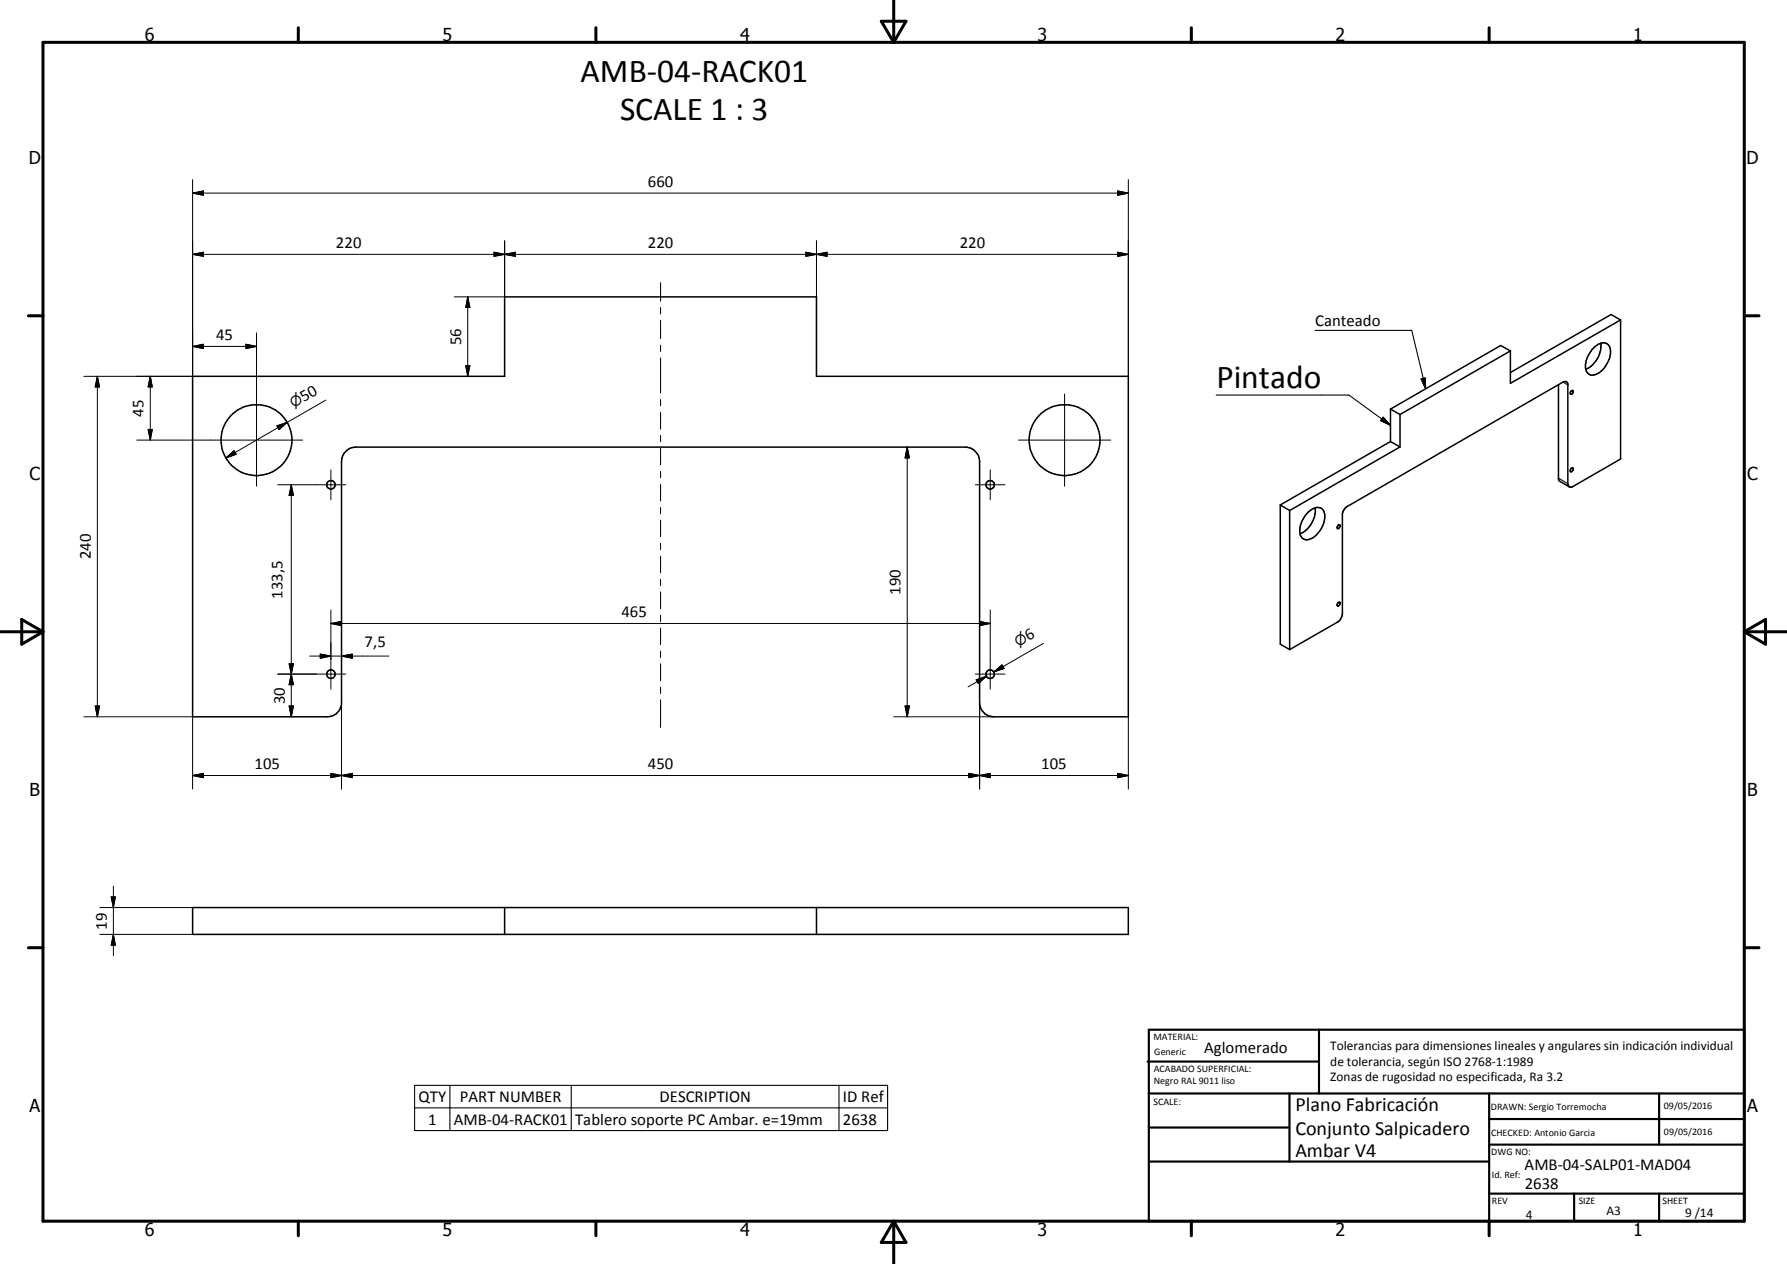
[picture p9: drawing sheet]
<svg xmlns="http://www.w3.org/2000/svg" width="420mm" height="297mm" viewBox="0 0 420 297" stroke-linecap="round" stroke-linejoin="round" font-family="sans-serif">
<g fill="none" stroke="#000" stroke-width=".35">
<path d="M381 75.2l-25.9 14.9v-7.6M381 75.2l-2.2-1.3-23.7 13.6M381 75.2v32.7l-11.2 6.4a.75 .75 0 0 1-.8 .1 .75 .75 0 0 1-.4-.7v-23.4a.67 .67 0 0 0-.4-.7 .67 .67 0 0 0-.7 .2l-50.7 29.2a2.81 2.81 0 0 0-1.2 1.8v23.6l-.1 .5-.8 1.2-11.5 6.6M45.3 88.4h73.3v-18.6h73.4v18.6h73.3v80h-31.7a3.5 3.5 0 0 1-3.3-2.9v-57.1a3.5 3.5 0 0 0-3.3-3.3h-143.4a3.4 3.4 0 0 0-3.3 3.3v57.1a3.5 3.5 0 0 1-3.3 2.9h-31.7zM326.9 96.1l2.3 1.3M326.9 96.1v7.7M329.2 97.4v7.6M355.1 82.5l-2.3-1.3-25.9 14.9M355.1 82.5l-25.9 14.9M366.4 90.4v22.2l.2 .4 2.4 1.4M369.3 91.9l.4-.2 .2 .3-.4 .7-.3-.3zM374.3 82.1a2.96 2.96 0 0 1 3.3-1.4 2.27 2.27 0 0 1 1 2.8 5.5 5.5 0 0 1-4.3 4.7 1.94 1.94 0 0 1-1.5-2.6l.5-1.8z"/>
<path d="M376.3 80.7a6 6 0 0 1-3.5 6.1M301 118.7l2.2 1.3M301 118.7v32.7l2.2 1.3M303.2 120v32.7M309.2 119.4a6.2 6.2 0 0 1-3.5 6.1M326.9 103.8l2.3 1.2M326.9 103.8l-25.9 14.9M329.2 105l-26 15M369.5 110l.2-.1a.57 .57 0 0 1-.4 1l-.1-.3zM307.5 120.4a2.53 2.53 0 0 1 3.5-.7 4.4 4.4 0 0 1-.8 5.2 3.5 3.5 0 0 1-3.6 1.8 2.68 2.68 0 0 1-.8-3.3l.6-1.4zM314.5 123.5l.4-.2a.49 .49 0 0 1 .1 .6 .49 .49 0 0 1-.6 .2zM314.7 141.6l.3-.1 .1 .4-.2 .3-.4 .2-.1-.4z"/>
<path d="M45.3 213.3h220v6.3h-220zM118.6 213.3v6.3M192 213.3v6.3"/>
<circle cx="60.3" cy="103.4" r="8.3"/>
<circle cx="77.8" cy="113.9" r="1"/>
<circle cx="232.8" cy="113.9" r="1.01"/>
<circle cx="250.3" cy="103.4" r="8.3"/>
<circle cx="77.8" cy="158.4" r=".99"/>
<circle cx="232.8" cy="158.4" r="1"/>
</g>
<path d="M309.2 77.6h22.7l3.3 13.8M286 92.8h31.1l9.8 7.1M325.2 98l1.7 1.9-2.3-1.1zM334.1 89l1-.2 .1 2.6zM367.5 89.8l1.1 .7M366.4 112.4l2.2 1.3M97.5 255.1h111.2v10.6h-111.2zM105.8 255.1v10.6M134.3 255.1v10.6M197.3 255.1v10.6M97.5 260.3h111.2" fill="none" stroke="#000" stroke-width=".25"/>
<g fill="none" stroke="#000" stroke-width=".71">
<path d="M10.1 9.9h400v277.1h-400zM70.1 6.5v3.4M140.1 6.5v3.4M207.2 5h5.8l-2.9 4.9zM210.1 0v9.9M280.1 6.5v3.4M350.1 6.5v3.4M6.7 74.2h3.4M410.1 74.2h3.5M.1 148.5h10M5.1 145.6l5 2.9-5 2.9zM410.1 148.5h10"/>
<path d="M410.1 148.5l5-2.9v5.8zM6.7 222.7h3.4M410.1 222.7h3.5M70.1 287v3.4M140.1 287v3.4M210.1 287v10M210.1 287l2.9 5h-5.8zM280.1 287v3.4M350.1 287v3.4"/>
</g>
<g fill="none" stroke="#000" stroke-width=".51">
<path d="M269.8 249.5h40.3M270.1 242h140v45h-140zM270.1 257h140M303.2 257v16M310.1 242v15M350.1 257v30M390.1 257v12M270.1 265h33.1M270.1 273h80M350.1 269h60M350.1 263h60M350.1 280.5h60"/>
<path d="M370.1 280.5v6.5M390.1 280.5v6.5"/>
</g>
<g fill="none" stroke="#000" stroke-width=".24">
<path d="M45.3 45.4l2.5-.5v1zM45.3 59.8l2.5-.5v.9zM45.3 45.4h220M45.3 42.2v46.2h-25.6M45.3 59.8h220M116.2 59.3l2.4 .5-2.4 .4zM118.6 59.8l2.5-.5v.9zM118.6 56.6v13.2h-11.8M189.5 59.3l2.5 .5-2.5 .4zM192 59.8l2.5-.5v.9zM192 56.6v31.8M262.8 44.9l2.5 .5-2.5 .5z"/>
<path d="M262.8 59.3l2.5 .5-2.5 .4zM265.3 42.2v46.2M60.3 78.2v36.1M110 69.8l.5 2.5h-1zM110 69.8v18.6M155.3 66.4v4.4M155.3 72.3v1.5M155.3 75.3v4.3M22.9 88.4l.5 2.5h-1zM22.9 88.4v80M35.3 88.4l.5 2.5h-1zM35.3 88.4v15"/>
<path d="M45.3 81.4l2.5-.5v1zM45.3 81.4h15M57.8 80.9l2.5 .5-2.5 .5zM67.5 99.3l-14.4 8.3M76.6 94l-9.1 5.3M109.5 85.9h1l-.5 2.5zM155.3 81.1v1.5M155.3 84.1v8.3M155.3 93.9v1.5M155.3 96.9v3.9M250.3 92.6v21.7M32.2 103.4h39"/>
<path d="M34.8 100.9h1l-.5 2.5zM53.1 107.6l1.9-1.7 .5 .9zM65.1 100.1l2.4-.8-1.9 1.7zM65.3 113.9h16M68.5 113.9l.5 2.5h-1zM68.5 113.9v54.5M77.8 110.4v7M155.3 102.3v1.5M155.3 105.3v4M155.3 110.8v1.5M155.3 113.8v3.9M155.3 119.3v1.4"/>
<path d="M213.3 105.1l.5 2.5h-1zM213.3 105.1v63.3M229.3 113.9h7M232.8 110.4v7M239.5 103.4h21.6M155.3 122.2v4M155.3 127.7v1.5M155.3 130.7v3.9M155.3 136.1v1.5M155.3 139.1v4M65.3 158.4h16M68 156h1l-.5 2.4z"/>
<path d="M68.5 158.4l.5 2.5h-1zM72.8 154.2h18.6M75.3 153.7l2.5 .5-2.5 .5zM77.8 146.5l2.5-.5v1zM77.8 143.3v18.6M77.8 146.5h155M80.3 154.2l2.5-.5v1zM155.3 144.6v1.5M155.3 147.6v3.9M155.3 153v1.5M155.3 156v4M229.3 158.4h7"/>
<path d="M229.5 159.8l2.4-.9-1.9 1.7zM230.3 146l2.5 .5-2.5 .5zM231.9 158.9l-4.3 2.5M232.8 143.3v18.6M233.7 157.9l1.9-1.6 .5 .8zM235.8 156.7l-2.1 1.2M245.3 151.2l-11.6 6.7M19.7 168.4h25.6v17M22.4 165.9h1l-.5 2.5zM68 165.9h1l-.5 2.5zM80.3 165.1v20.3M155.3 161.5v1.5"/>
<path d="M155.3 164.5v6.4M210.1 168.4h23.5M212.8 165.9h1l-.5 2.5zM230.3 165.1v20.3M265.3 168.4v17M45.3 182.2l2.5-.5v1.1zM45.3 182.2h220M77.8 181.7l2.5 .5-2.5 .6zM80.3 182.2l2.5-.5v1.1zM227.8 181.7l2.5 .5-2.5 .6zM230.3 182.2l2.5-.5v1.1zM262.8 181.7l2.5 .5-2.5 .6z"/>
<path d="M23.5 213.3h21.8M23.5 219.6h21.8M26.2 210.8h.9l-.4 2.5zM26.7 219.6l.4 2.5h-.9zM26.7 208.3v16.3"/>
</g>
<g fill="#000">
<path d="M45.3 45.4l2.5-.5v1zM45.3 59.8l2.5-.5v.9zM118.6 59.8l2.5-.5v.9zM192 59.8l2.5-.5v.9zM262.8 44.9l2.5 .5-2.5 .5zM110 69.8l.5 2.5h-1zM116.2 59.3l2.4 .5-2.4 .4zM189.5 59.3l2.5 .5-2.5 .4zM262.8 59.3l2.5 .5-2.5 .4zM22.9 88.4l.5 2.5h-1zM35.3 88.4l.5 2.5h-1zM45.3 81.4l2.5-.5v1z"/>
<path d="M57.8 80.9l2.5 .5-2.5 .5zM109.5 85.9h1l-.5 2.5zM325.2 98l1.7 1.9-2.3-1.1zM334.1 89l1-.2 .1 2.6zM34.8 100.9h1l-.5 2.5zM53.1 107.6l1.9-1.7 .5 .9zM65.1 100.1l2.4-.8-1.9 1.7zM68.5 113.9l.5 2.5h-1zM213.3 105.1l.5 2.5h-1zM68 156h1l-.5 2.4zM75.3 153.7l2.5 .5-2.5 .5zM77.8 146.5l2.5-.5v1z"/>
<path d="M80.3 154.2l2.5-.5v1zM230.3 146l2.5 .5-2.5 .5zM233.7 157.9l1.9-1.6 .5 .8zM22.4 165.9h1l-.5 2.5zM68 165.9h1l-.5 2.5zM68.5 158.4l.5 2.5h-1zM212.8 165.9h1l-.5 2.5zM229.5 159.8l2.4-.9-1.9 1.7zM45.3 182.2l2.5-.5v1.1zM77.8 181.7l2.5 .5-2.5 .6zM80.3 182.2l2.5-.5v1.1zM227.8 181.7l2.5 .5-2.5 .6z"/>
<path d="M230.3 182.2l2.5-.5v1.1zM262.8 181.7l2.5 .5-2.5 .6zM26.2 210.8h.9l-.4 2.5zM26.7 219.6l.4 2.5h-.9z"/>
</g>
<g font-size="7.9">
<text x="136.5" y="19.2">AMB-04-RACK01</text>
<text x="145.8" y="28.2">SCALE 1 : 3</text>
<text x="286" y="91.3">Pintado</text>
</g>
<g font-size="4.7">
<text x="304.6" y="261.2">Plano Fabricación</text>
<text x="304.6" y="266.6">Conjunto Salpicadero</text>
<text x="304.6" y="272">Ambar V4</text>
</g>
<g font-size="4.2">
<text x="34" y="9.6">6</text>
<text x="104" y="9.6">5</text>
<text x="174" y="9.6">4</text>
<text x="244" y="9.6">3</text>
<text x="314" y="9.6">2</text>
<text x="384" y="9.6">1</text>
<text x="6.8" y="38.7">D</text>
<text x="410.6" y="38.7">D</text>
<text x="7" y="112.9">C</text>
<text x="410.8" y="112.9">C</text>
<text x="7" y="187.1">B</text>
<text x="410.8" y="187.1">B</text>
<text x="7" y="261.4">A</text>
<text x="410.8" y="261.4">A</text>
<text x="34" y="290.4">6</text>
<text x="104" y="290.4">5</text>
<text x="174" y="290.4">4</text>
<text x="244" y="290.4">3</text>
<text x="314" y="290.4">2</text>
<text x="384" y="290.4">1</text>
</g>
<g font-size="3.9">
<text x="152.3" y="43.9">660</text>
<text x="79" y="58.3">220</text>
<text x="152.3" y="58.3">220</text>
<text x="225.7" y="58.3">220</text>
<text x="309.2" y="76.6">Canteado</text>
<text x="50.8" y="79.8">45</text>
<text x="108.4" y="81.1" transform="rotate(-90 108.4 81.1)">56</text>
<text x="71.4" y="94.5" transform="rotate(-30 71.4 94.5)">50</text>
<text x="33.8" y="98" transform="rotate(-90 33.8 98)">45</text>
<text x="21.4" y="131.4" transform="rotate(-90 21.4 131.4)">240</text>
<text x="66.5" y="140.7" transform="rotate(-90 66.5 140.7)">133,5</text>
<text x="211.7" y="139.8" transform="rotate(-90 211.7 139.8)">190</text>
<text x="146.1" y="145">465</text>
<text x="85.7" y="152.1">7,5</text>
<text x="241.8" y="150.7" transform="rotate(-30 241.8 150.7)">6</text>
<text x="67" y="165.4" transform="rotate(-90 67 165.4)">30</text>
<text x="59.8" y="180.7">105</text>
<text x="152.3" y="180.7">450</text>
<text x="244.8" y="180.7">105</text>
<text x="25.1" y="218.4" transform="rotate(-90 25.1 218.4)">19</text>
<text x="283.2" y="247.6">Aglomerado</text>
<text x="98.4" y="259">QTY</text>
<text x="108.1" y="259">PART NUMBER</text>
<text x="155.1" y="259">DESCRIPTION</text>
<text x="198.2" y="259.1">ID Ref</text>
<text x="100.7" y="264.3">1</text>
<text x="106.7" y="264.3">AMB-04-RACK01</text>
<text x="135.2" y="264.4">Tablero soporte PC Ambar. e=19mm</text>
<text x="198.2" y="264.3">2638</text>
<text x="358.5" y="275">AMB-04-SALP01-MAD04</text>
<text x="358.5" y="279.4">2638</text>
</g>
<g font-size="3.3">
<text x="69" y="96" transform="rotate(-30 69 96)">n</text>
<text x="239.4" y="152.1" transform="rotate(-30 239.4 152.1)">n</text>
</g>
<g font-size="3.1">
<text x="312.7" y="246.8">Tolerancias para dimensiones lineales y angulares sin indicación individual</text>
<text x="312.7" y="250.4">de tolerancia, según ISO 2768-1:1989</text>
<text x="312.7" y="254">Zonas de rugosidad no especificada, Ra 3.2</text>
<text x="358.7" y="286.4">4</text>
<text x="377.7" y="285.6">A3</text>
<text x="396.2" y="285.9">9 /14</text>
</g>
<g font-size="2.4">
<text x="271.2" y="244.4">MATERIAL:</text>
<text x="271.3" y="252">ACABADO SUPERFICIAL:</text>
<text x="271.4" y="247.9">Generic</text>
<text x="271.3" y="254.6">Negro RAL 9011 liso</text>
<text x="271.2" y="259.7">SCALE:</text>
<text x="350.6" y="260.8">DRAWN: Sergio Torremocha</text>
<text x="391.2" y="260.6">09/05/2016</text>
<text x="350.6" y="267">CHECKED: Antonio Garcia</text>
<text x="391.2" y="266.7">09/05/2016</text>
<text x="350.6" y="271.4">DWG NO:</text>
<text x="350.8" y="276.9">Id. Ref:</text>
<text x="350.8" y="282.8">REV</text>
<text x="371.2" y="282.9">SIZE</text>
<text x="390.9" y="282.9">SHEET</text>
</g>
</svg>
